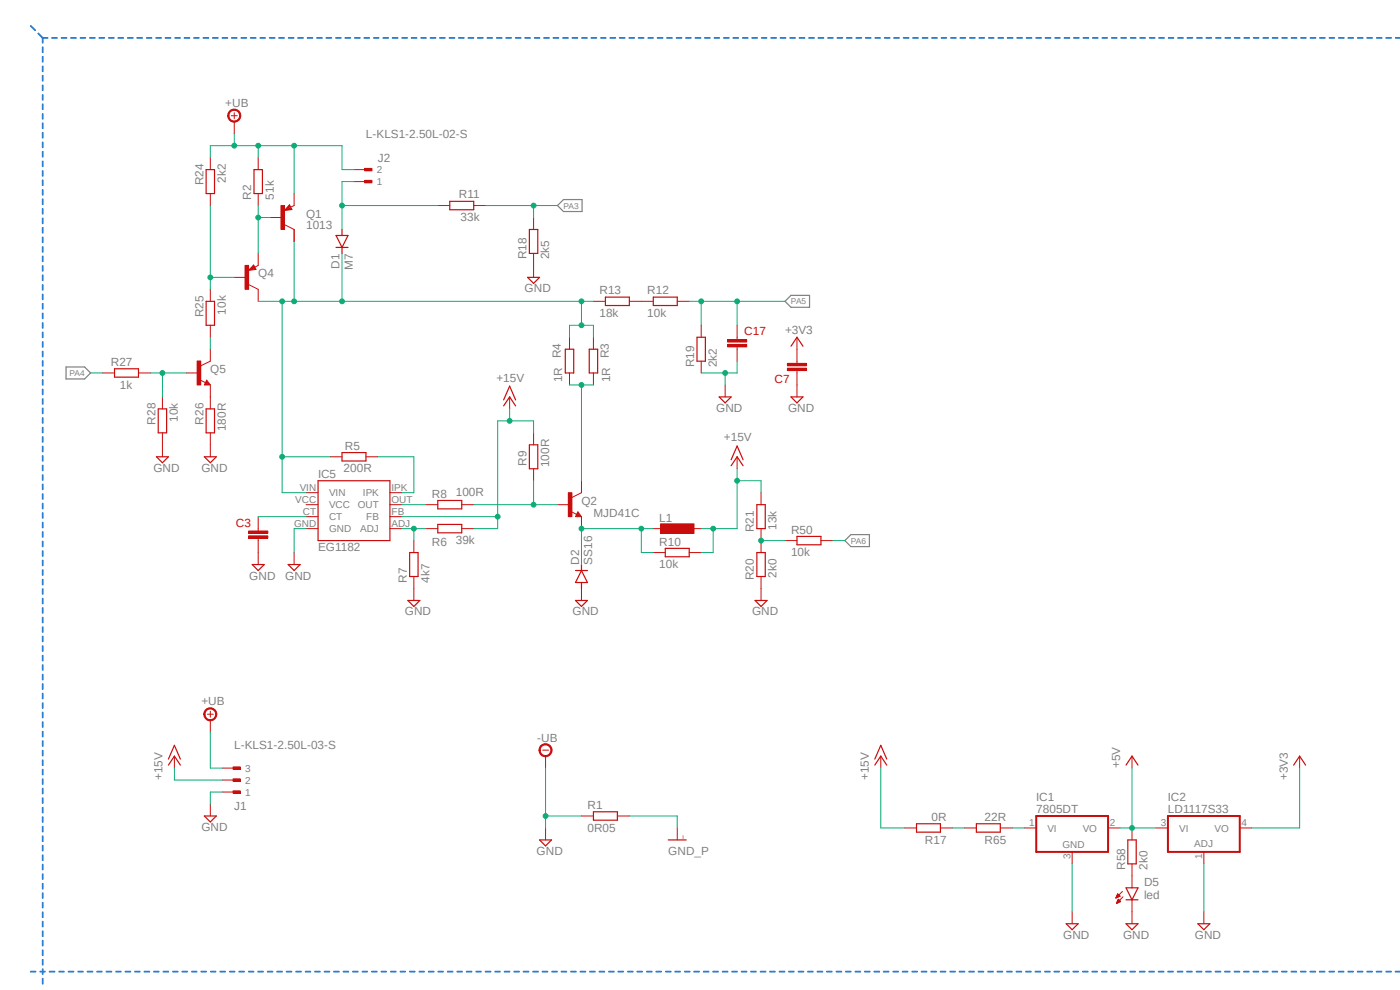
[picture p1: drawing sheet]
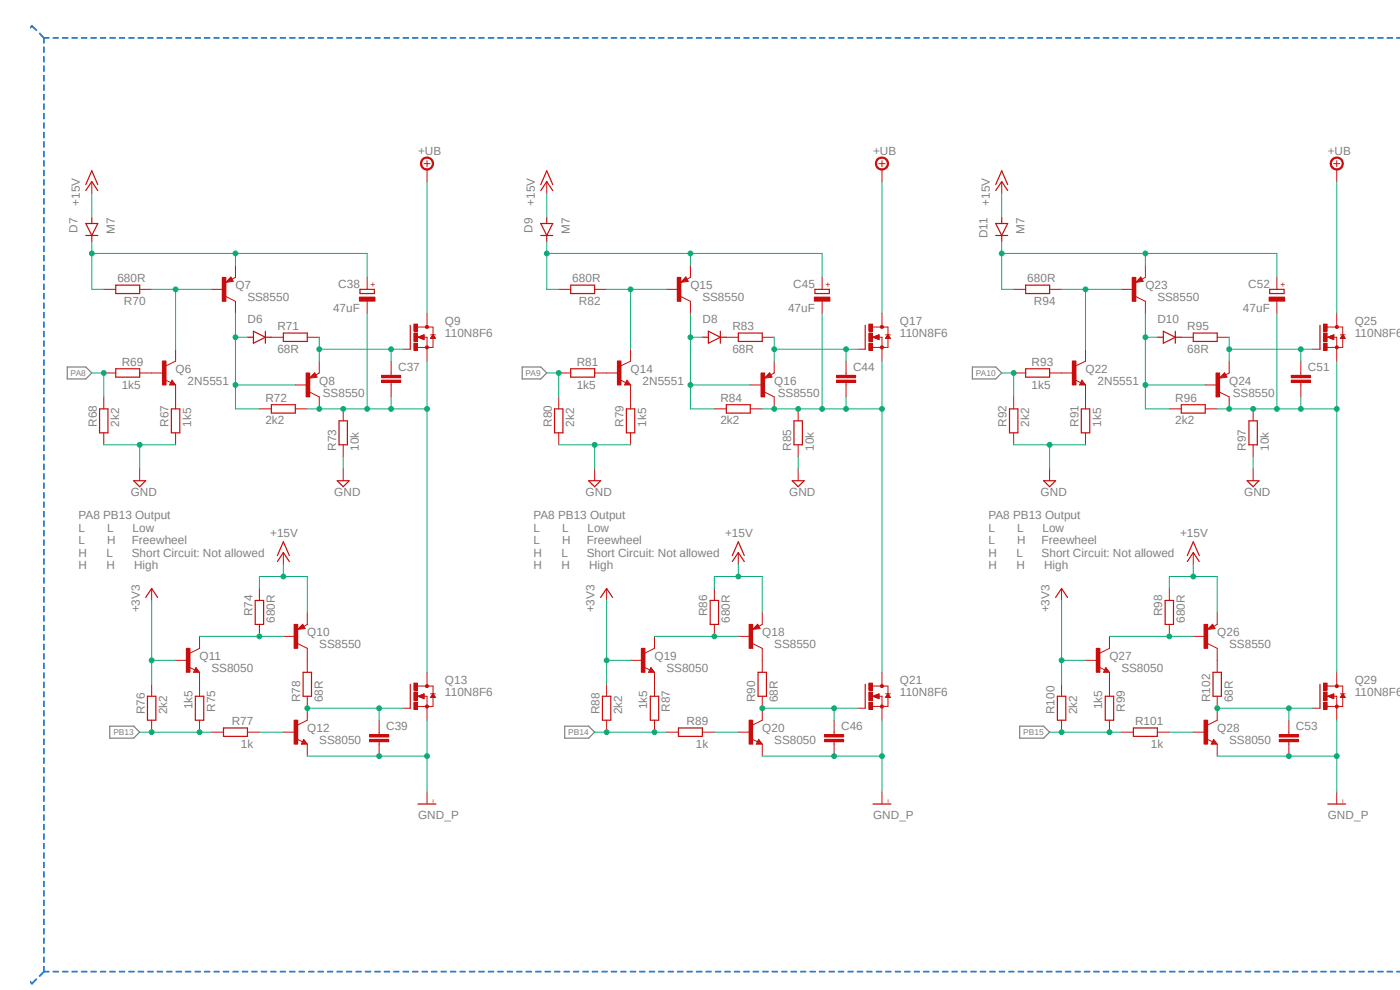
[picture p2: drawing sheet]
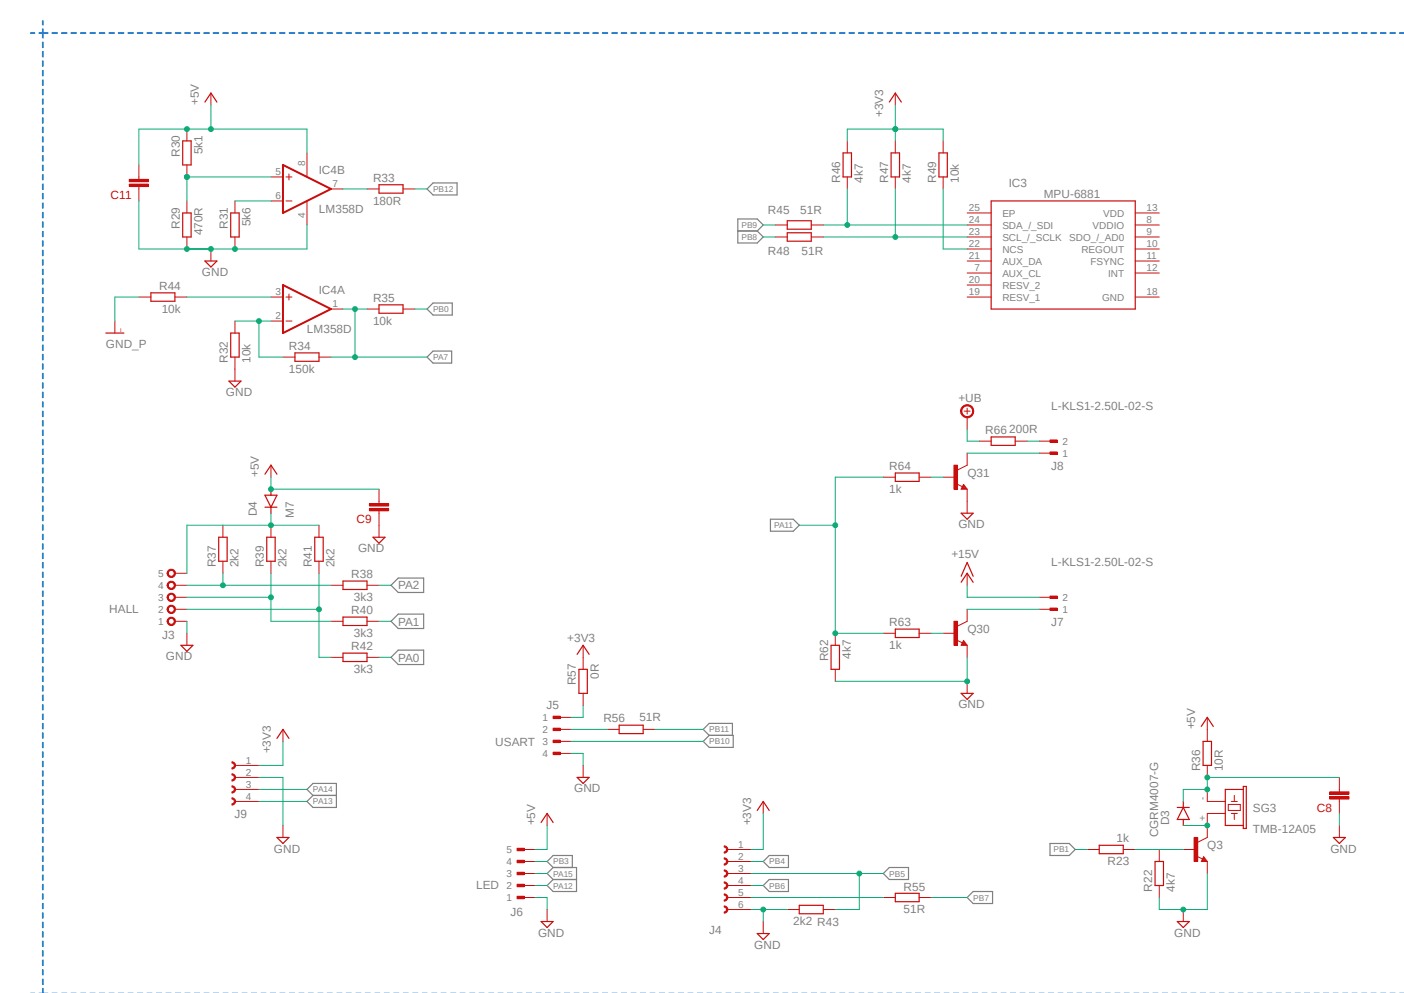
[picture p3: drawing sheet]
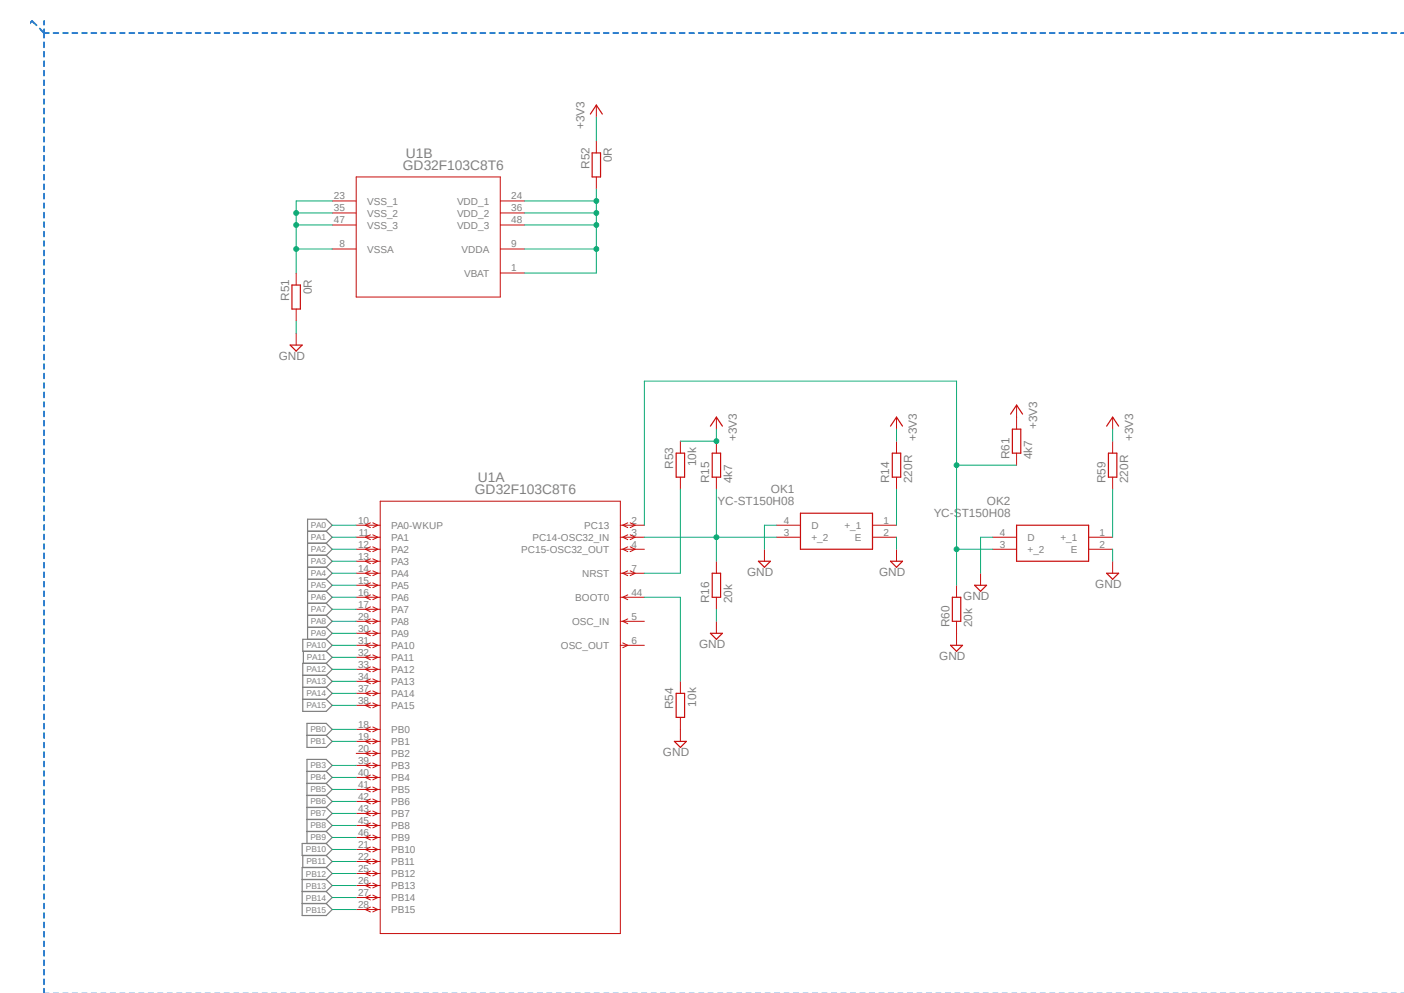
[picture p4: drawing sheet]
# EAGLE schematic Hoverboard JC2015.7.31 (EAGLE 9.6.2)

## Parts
C3  C-EUC0603  [C0603]
C7  C-EUC0603  [C0603]
C8  C-EUC0603  [C0603]
C9  C-EUC0603  [C0603]
C11  C-EUC0603  [C0603]
C17  C-EUC0603  [C0603]
C37  C-EUC0603  [C0603]
C38  47uF  CPOL-EUE1.8-4  [E1,8-4]
C39  C-EUC0603  [C0603]
C44  C-EUC0603  [C0603]
C45  47uF  CPOL-EUE1.8-4  [E1,8-4]
C46  C-EUC0603  [C0603]
C51  C-EUC0603  [C0603]
C52  47uF  CPOL-EUE1.8-4  [E1,8-4]
C53  C-EUC0603  [C0603]
D1  M7  CGRM4007-G  [SOD-123_MINI-SMA]
D2  SS16  DIODE-DO-214AC  [DO-214AC]
D3  CGRM4007-G  [SOD-123_MINI-SMA]
D4  M7  CGRM4007-G  [SOD-123_MINI-SMA]
D5  led  LG_T679-E1F1-1  [PLCC2]
D6  DIODE-MINIMELF  [MINIMELF]
D7  M7  CGRM4007-G  [SOD-123_MINI-SMA]
D8  DIODE-MINIMELF  [MINIMELF]
D9  M7  CGRM4007-G  [SOD-123_MINI-SMA]
D10  DIODE-MINIMELF  [MINIMELF]
D11  M7  CGRM4007-G  [SOD-123_MINI-SMA]
IC1  7805DT  [TO252]
IC2  LD1117S33  317EMP  [SOT223]
IC3  MPU-6881  [QFN40P300X300X95-25N]
IC4  LM358D  [SO08]
IC5  EG1182  [EG1182]
J1  L-KLS1-2.50L-03-S  [L-KLS1-2.50L-03-S]
J2  L-KLS1-2.50L-02-S  [L-KLS1-2.50L-02-S]
J3  HALL  ST05-1  [ST05-1]
J4  External  FE06-1  [FE06-1]
J5  USART  L-KLS1-2.50L-04-S  [L-KLS1-2.50L-04-S]
J6  LED  L-KLS1-2.50L-05-S  [L-KLS1-2.50L-05-S]
J7  L-KLS1-2.50L-02-S  [L-KLS1-2.50L-02-S]
J8  L-KLS1-2.50L-02-S  [L-KLS1-2.50L-02-S]
J9  Programming  FE04-1  [FE04-1]
L1  L-EU6000-XXX-RC  [6000-XXXX-RC]
OK1  YC-ST150H08  [YC-ST150H08]
OK2  YC-ST150H08  [YC-ST150H08]
Q1  1013  PNP-TRANSISTIOR-2COLSOT89  [SOT89]
Q2  MJD41C  MJD31C  [DPAK]
Q3  MMBT5551LT1-NPN-SOT23-BEC  [SOT23-BEC]
Q4  MMBT540LT1-PNP-SOT23-BEC  [SOT23-BEC]
Q5  MMBT5551LT1-NPN-SOT23-BEC  [SOT23-BEC]
Q6  2N5551  MMBT5551LT1-NPN-SOT23-BEC  [SOT23-BEC]
Q7  SS8550  MMBTA56-SOT23  [SOT23]
Q8  SS8550  MMBTA56-SOT23  [SOT23]
Q9  110N8F6  P110N8F6  [TO220BV]
Q10  SS8550  MMBTA56-SOT23  [SOT23]
Q11  SS8050  MMBT5551LT1-NPN-SOT23-BEC  [SOT23-BEC]
Q12  SS8050  MMBT5551LT1-NPN-SOT23-BEC  [SOT23-BEC]
Q13  110N8F6  P110N8F6  [TO220BV]
Q14  2N5551  MMBT5551LT1-NPN-SOT23-BEC  [SOT23-BEC]
Q15  SS8550  MMBTA56-SOT23  [SOT23]
Q16  SS8550  MMBTA56-SOT23  [SOT23]
Q17  110N8F6  P110N8F6  [TO220BV]
Q18  SS8550  MMBTA56-SOT23  [SOT23]
Q19  SS8050  MMBT5551LT1-NPN-SOT23-BEC  [SOT23-BEC]
Q20  SS8050  MMBT5551LT1-NPN-SOT23-BEC  [SOT23-BEC]
Q21  110N8F6  P110N8F6  [TO220BV]
Q22  2N5551  MMBT5551LT1-NPN-SOT23-BEC  [SOT23-BEC]
Q23  SS8550  MMBTA56-SOT23  [SOT23]
Q24  SS8550  MMBTA56-SOT23  [SOT23]
Q25  110N8F6  P110N8F6  [TO220BV]
Q26  SS8550  MMBTA56-SOT23  [SOT23]
Q27  SS8050  MMBT5551LT1-NPN-SOT23-BEC  [SOT23-BEC]
Q28  SS8050  MMBT5551LT1-NPN-SOT23-BEC  [SOT23-BEC]
Q29  110N8F6  P110N8F6  [TO220BV]
Q30  MMBT5551LT1-NPN-SOT23-BEC  [SOT23-BEC]
Q31  MMBT5551LT1-NPN-SOT23-BEC  [SOT23-BEC]
R1  0R05  R-EU_R2512  [R2512]
R2  51k  R-EU_R0805  [R0805]
R3  1R  R-EU_R1206  [R1206]
R4  1R  R-EU_R1206  [R1206]
R5  200R  R-EU_R0805  [R0805]
R6  39k  R-EU_R0805  [R0805]
R7  4k7  R-EU_R0805  [R0805]
R8  100R  R-EU_R0805  [R0805]
R9  100R  R-EU_R0805  [R0805]
R10  10k  R-EU_R0805  [R0805]
R11  33k  R-EU_R0603  [R0603]
R12  10k  R-EU_R0805  [R0805]
R13  18k  R-EU_R0805  [R0805]
R14  220R  R-EU_R0805  [R0805]
R15  4k7  R-EU_R0805  [R0805]
R16  20k  R-EU_R0805  [R0805]
R17  0R  R-EU_R1206  [R1206]
R18  2k5  R-EU_R0805  [R0805]
R19  2k2  R-EU_R0805  [R0805]
R20  2k0  R-EU_R0805  [R0805]
R21  13k  R-EU_R0805  [R0805]
R22  4k7  R-EU_R0805  [R0805]
R23  1k  R-EU_R0805  [R0805]
R24  2k2  R-EU_R0805  [R0805]
R25  10k  R-EU_R0805  [R0805]
R26  180R  R-EU_R0805  [R0805]
R27  1k  R-EU_R0805  [R0805]
R28  10k  R-EU_R0805  [R0805]
R29  470R  R-EU_R0805  [R0805]
R30  5k1  R-EU_R0805  [R0805]
R31  5k6  R-EU_R0805  [R0805]
R32  10k  R-EU_R0805  [R0805]
R33  180R  R-EU_R0805  [R0805]
R34  150k  R-EU_R0805  [R0805]
R35  10k  R-EU_R0805  [R0805]
R36  10R  R-EU_R0805  [R0805]
R37  2k2  R-EU_R0805  [R0805]
R38  3k3  R-EU_R0805  [R0805]
R39  2k2  R-EU_R0805  [R0805]
R40  3k3  R-EU_R0805  [R0805]
R41  2k2  R-EU_R0805  [R0805]
R42  3k3  R-EU_R0805  [R0805]
R43  2k2  R-EU_R0805  [R0805]
R44  10k  R-EU_R0805  [R0805]
R45  51R  R-EU_R0805  [R0805]
R46  4k7  R-EU_R0805  [R0805]
R47  4k7  R-EU_R0805  [R0805]
R48  51R  R-EU_R0805  [R0805]
R49  10k  R-EU_R0805  [R0805]
R50  10k  R-EU_R0805  [R0805]
R51  0R  R-EU_R0805  [R0805]
R52  0R  R-EU_R0805  [R0805]
R53  10k  R-EU_R0805  [R0805]
R54  10k  R-EU_R0805  [R0805]
R55  51R  R-EU_R0805  [R0805]
R56  51R  R-EU_R0805  [R0805]
R57  0R  R-EU_R0805  [R0805]
R58  2k0  R-EU_R0805  [R0805]
R59  220R  R-EU_R0805  [R0805]
R60  20k  R-EU_R0805  [R0805]
R61  4k7  R-EU_R0805  [R0805]
R62  4k7  R-EU_R0805  [R0805]
R63  1k  R-EU_R0805  [R0805]
R64  1k  R-EU_R0805  [R0805]
R65  22R  R-EU_R2512  [R2512]
R66  200R  R-EU_R2512  [R2512]
R67  1k5  R-EU_R0805  [R0805]
R68  2k2  R-EU_R0805  [R0805]
R69  1k5  R-EU_R0805  [R0805]
R70  680R  R-EU_R0805  [R0805]
R71  68R  R-EU_R0805  [R0805]
R72  2k2  R-EU_R0805  [R0805]
R73  10k  R-EU_R0805  [R0805]
R74  680R  R-EU_R0805  [R0805]
R75  1k5  R-EU_R0805  [R0805]
R76  2k2  R-EU_R0805  [R0805]
R77  1k  R-EU_R0805  [R0805]
R78  68R  R-EU_R0805  [R0805]
R79  1k5  R-EU_R0805  [R0805]
R80  2k2  R-EU_R0805  [R0805]
R81  1k5  R-EU_R0805  [R0805]
R82  680R  R-EU_R0805  [R0805]
R83  68R  R-EU_R0805  [R0805]
R84  2k2  R-EU_R0805  [R0805]
R85  10k  R-EU_R0805  [R0805]
R86  680R  R-EU_R0805  [R0805]
R87  1k5  R-EU_R0805  [R0805]
R88  2k2  R-EU_R0805  [R0805]
R89  1k  R-EU_R0805  [R0805]
R90  68R  R-EU_R0805  [R0805]
R91  1k5  R-EU_R0805  [R0805]
R92  2k2  R-EU_R0805  [R0805]
R93  1k5  R-EU_R0805  [R0805]
R94  680R  R-EU_R0805  [R0805]
R95  68R  R-EU_R0805  [R0805]
R96  2k2  R-EU_R0805  [R0805]
R97  10k  R-EU_R0805  [R0805]
R98  680R  R-EU_R0805  [R0805]
R99  1k5  R-EU_R0805  [R0805]
R100  2k2  R-EU_R0805  [R0805]
R101  1k  R-EU_R0805  [R0805]
R102  68R  R-EU_R0805  [R0805]
SG3  TMB-12A05  TMB-12A  [TMB12A]
U1  GD32F103C8T6  STM32F103C8T6  [LQFP48-7X7MM]

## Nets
+3V3: C7.2 IC2.4(VO) J4.1 J9.1 Q11.B Q19.B Q27.B R14.2 R15.2 R46.2 R47.2 R49.2 R52.1 R53.1 R57.1 R59.2 R61.2 R76.2 R88.2 R100.2
+5V: C9.2 C11.2 D4.A IC1.2(VO) IC2.3(VI) IC4.8(P:V+) J6.5 R30.1 R36.2 R58.2
+15V: D7.A D9.A D11.A IC5.FB J1.2 J7.2 L1.1 Q10.2(E) Q18.2(E) Q26.2(E) R6.2 R9.1 R10.2 R17.2 R21.1 R74.1 R86.1 R98.1
+UB: J1.3 J2.2 Q1.3(E) Q9.D Q17.D Q25.D R2.2 R24.1 R66.1
GND: C3.2 C7.1 C8.1 C9.1 C11.1 C17.2 D2.A D5.C IC1.3(GND) IC2.1(ADJ) IC4.4(P:V-) IC5.GND J1.1 J3.1 J4.6 J5.4 J6.1 J9.2 OK1.2(E) OK1.4(D) OK2.2(E) OK2.4(D) Q3.E Q30.E Q31.E R1.1 R7.1 R16.1 R18.1 R19.1 R20.2 R22.1 R26.2 R28.2 R29.2 R31.2 R32.1 R43.1 R51.2 R54.2 R60.1 R62.2 R67.1 R68.1 R73.1 R79.1 R80.1 R85.1 R91.1 R92.1 R97.1 ; supply symbol labelled -UB
N$1: D1.A J2.1 R11.2
N$2: IC3.24(SDA_/_SDI) R45.1 R46.1
N$3: D1.C IC5.VIN Q4.C R3.1 R4.1 R5.2 R13.1
N$4: R12.1 R13.2
N$5: Q1.2(C)
N$6: Q1.1(B) Q4.E R2.1
N$7: Q4.B R24.2 R25.1
N$8: Q14.E R79.2
N$9: IC5.ADJ R6.1 R7.2
N$10: Q2.1(B) R8.2 R9.2
N$11: IC5.OUT R8.1
N$12: C3.1 IC5.CT
N$13: Q2.4(C) R3.2 R4.2
N$14: D2.C L1.2 Q2.3(E) R10.1
N$15: IC1.1(VI) R65.1
N$16: IC5.IPK R5.1
N$17: OK1.1(+_1) R14.1
N$19: R17.1 R65.2
N$20: Q14.B R81.2
N$21: R20.1 R21.2 R50.1
N$22: IC3.23(SCL_/_SCLK) R47.1 R48.1
N$23: Q3.B R22.2 R23.1
N$24: Q5.C R25.2
N$25: D3.A Q3.C SG3.+
N$26: C8.2 D3.C R36.1 SG3.-
N$27: Q5.E R26.1
N$28: Q5.B R27.1 R28.1
N$29: IC3.22(NCS) R49.1
N$30: IC4.5(B:+IN) R29.1 R30.2
N$31: IC4.6(B:-IN) R31.1
N$33: IC4.2(A:-IN) R32.2 R34.1
N$34: R51.1 U1.8(B:VSSA) U1.23(B:VSS_1) U1.35(B:VSS_2) U1.47(B:VSS_3)
N$35: IC4.3(A:+IN) R44.1
N$36: IC4.7(B:OUT) R33.1
N$37: R52.2 U1.1(B:VBAT) U1.9(B:VDDA) U1.24(B:VDD_1) U1.36(B:VDD_2) U1.48(B:VDD_3)
N$38: R53.2 U1.7(A:NRST)
N$39: J3.4 R37.1 R38.2
N$40: D4.C J3.5 R37.2 R39.2 R41.2
N$41: R54.1 U1.44(A:BOOT0)
N$42: J3.3 R39.1 R40.2
N$43: J8.2 R66.2
N$44: J3.2 R41.1 R42.2
N$45: J4.5 R55.2
N$46: J5.1 R57.2
N$47: D5.A R58.1
N$48: OK2.1(+_1) R59.1
N$50: J7.1 Q30.C
N$51: Q30.B R63.2
N$52: J8.1 Q31.C
N$53: Q31.B R64.1
N$55: Q6.E R67.2
N$56: Q6.B R69.2
N$57: Q6.C Q7.1(B) R70.1
N$58: C38.+ D7.C Q7.2(E) R70.2
N$59: D6.A Q7.3(C) Q8.1(B) R72.1
N$60: D6.C R71.1
N$61: C37.2 Q8.2(E) Q9.G R71.2
N$62: C37.1 C38.- Q8.3(C) Q9.S Q13.D R72.2 R73.2
N$63: Q10.1(B) Q11.C R74.2
N$64: Q14.C Q15.1(B) R82.1
N$65: Q10.3(C) R78.2
N$66: C39.2 Q12.C Q13.G R78.1
N$67: C45.+ D9.C Q15.2(E) R82.2
N$68: D8.A Q15.3(C) Q16.1(B) R84.1
N$69: Q11.E R75.1
N$70: Q12.B R77.1
N$71: D8.C R83.1
N$72: C44.2 Q16.2(E) Q17.G R83.2
N$73: C44.1 C45.- Q16.3(C) Q17.S Q21.D R84.2 R85.2
N$74: Q18.1(B) Q19.C R86.2
N$75: Q18.3(C) R90.2
N$76: C46.2 Q20.C Q21.G R90.1
N$77: Q19.E R87.1
N$78: Q20.B R89.1
N$79: Q22.E R91.2
N$80: Q22.B R93.2
N$81: Q22.C Q23.1(B) R94.1
N$82: C52.+ D11.C Q23.2(E) R94.2
N$83: D10.A Q23.3(C) Q24.1(B) R96.1
N$84: D10.C R95.1
N$85: C51.2 Q24.2(E) Q25.G R95.2
N$86: C51.1 C52.- Q24.3(C) Q25.S Q29.D R96.2 R97.2
N$87: Q26.1(B) Q27.C R98.2
N$88: Q26.3(C) R102.2
N$89: C53.2 Q28.C Q29.G R102.1
N$90: Q27.E R99.1
N$91: Q28.B R101.1
N$92: J5.2 R56.2
PA0: R42.1 U1.10(A:PA0-WKUP)
PA1: R40.1 U1.11(A:PA1)
PA2: R38.1 U1.12(A:PA2)
PA3: R11.1 R18.2 U1.13(A:PA3)
PA4: R27.2 U1.14(A:PA4)
PA5: C17.1 R12.2 R19.2 U1.15(A:PA5/ADC01_IN5)
PA6: R50.2 U1.16(A:PA6/ADC01_IN6)
PA7: IC4.1(A:OUT) R34.2 R35.1 U1.17(A:PA7/ADC01_IN7)
PA8: R68.2 R69.1 U1.29(A:PA8/TIMER0_CH0)
PA9: R80.2 R81.1 U1.30(A:PA9/TIMER0_CH1)
PA10: R92.2 R93.1 U1.31(A:PA10/TIMER0_CH2)
PA11: R62.1 R63.1 R64.2 U1.32(A:PA11)
PA12: J6.2 U1.33(A:PA12)
PA13: J9.4 U1.34(A:PA13/JTMS:SWDIO)
PA14: J9.3 U1.37(A:PA14/JTMS:SWCLK)
PA15: J6.3 U1.38(A:PA15)
PB0: R35.2 U1.18(A:PB0/ADC01_IN8)
PB1: R23.2 U1.19(A:PB1)
PB3: J6.4 U1.39(A:PB3)
PB4: J4.2 U1.40(A:PB4/SPI0_MISO)
PB5: J4.3 R43.2 U1.41(A:PB5/SPI0_MOSI)
PB6: J4.4 U1.42(A:PB6/USART0_TX)
PB7: R55.1 U1.43(A:PB7/USART0_RX)
PB8: R48.2 U1.45(A:PB8/I2C0_SCL)
PB9: R45.2 U1.46(A:PB9/I2C0_SDA)
PB10: J5.3 U1.21(A:PB10/USART2_TX)
PB11: R56.1 U1.22(A:PB11/USART2-RX)
PB12: R33.2 U1.25(A:PB12/TIMER0_BRKIN)
PB13: R75.2 R76.1 R77.2 U1.26(A:PB13/TIMER0_CH0_ON)
PB14: R87.2 R88.1 R89.2 U1.27(A:PB14/TIMER0_CH1_ON)
PB15: R99.2 R100.1 R101.2 U1.28(A:PB15/TIMER0_CH2_ON)
PC13: OK2.3(+_2) R60.2 R61.1 U1.2(A:PC13)
PC14: OK1.3(+_2) R15.1 R16.2 U1.3(A:PC14-OSC32_IN)
V-CURRENTSHUNT: C39.1 C46.1 C53.1 Q12.E Q13.S Q20.E Q21.S Q28.E Q29.S R1.2 R44.2
Unconnected: IC3.7(AUX_CL) IC3.8(VDDIO) IC3.9(SDO_/_AD0) IC3.10(REGOUT) IC3.11(FSYNC) IC3.12(INT) IC3.13(VDD) IC3.18(GND) IC3.19(RESV_1) IC3.20(RESV_2) IC3.21(AUX_DA) IC3.25(EP) IC5.VCC Q1.2@1(C/) U1.4(A:PC15-OSC32_OUT) U1.5(A:OSC_IN) U1.6(A:OSC_OUT) U1.20(A:PB2)

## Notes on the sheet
- PA8 PB13 Output
  L       L      Low
  L       H     Freewheel
  H      L      Short Circuit: Not allowed
  H      H      High
- PA8 PB13 Output
  L       L      Low
  L       H     Freewheel
  H      L      Short Circuit: Not allowed
  H      H      High
- PA8 PB13 Output
  L       L      Low
  L       H     Freewheel
  H      L      Short Circuit: Not allowed
  H      H      High

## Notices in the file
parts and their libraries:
32F103: COPYRIGHT: Copyright (C) 2018 Accelerated Designs. All rights reserved
